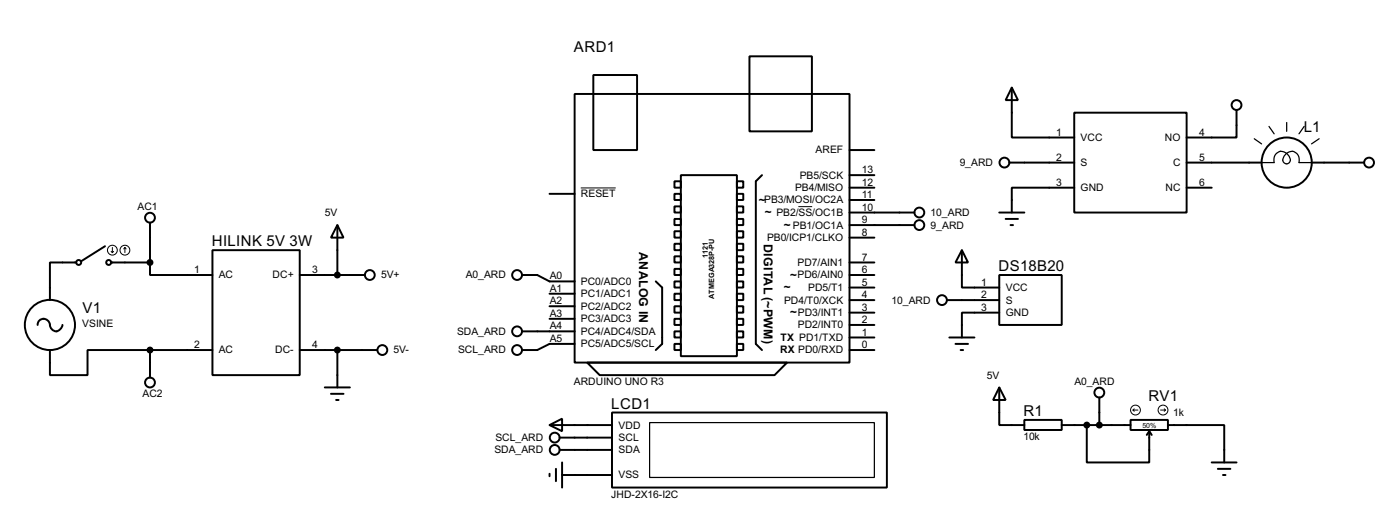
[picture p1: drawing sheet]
<svg xmlns="http://www.w3.org/2000/svg" width="285mm" height="104mm" viewBox="0 0 285 104" stroke-linecap="round" stroke-linejoin="round" font-family="sans-serif">
<g fill="none" stroke="#000" stroke-width=".4">
<path d="M116.9 19.1h55.9v54.6h-55.9zM120.7 15.3h8.9v15.2h-8.9zM152.4 11.5h12.7v15.2h-12.7zM205.8 17.8l1.2 2.6h-2.5zM205.8 17.8v10.2h12.7M111.8 39.4h5.1M137.2 36.9h1.3v1.3h-1.3zM137.2 39.4h1.3v1.3h-1.3zM138.5 35.6h11.4v36.8h-11.4zM149.9 36.9h1.3v1.3h-1.3zM149.9 39.4h1.3v1.3h-1.3zM155 35.6l-1.3 1.3v33l1.3 1.3"/>
<path d="M172.8 38.2h5M172.8 35.6h5M172.8 30.5h5M205.3 33.1h13.2M218.5 22.9h22.8v20.3h-22.8zM218.5 38.2h-12.7v5M241.3 33.1h15.3M241.3 38.2h5.1M251.5 22.4v5.6h-10.2M266.7 33.1h10.7M15.5 53.4h-5.3v7.6M21.4 50.1l-4.9 3"/>
<path d="M22.6 53.4h7.9M30.5 53.4v2.5h12.7M30.5 45.3v8.1M43.2 50.9h17.8v25.4h-17.8zM61 55.9h13.2M68.6 45.8l1.3 2.5h-2.6zM68.6 45.8v10.1M106.2 55.9h3.1l2.5 1.3h5.1M111.8 59.7h5.1M133.4 57.2l1.3 1.3v11.4l-1.3 1.3M137.2 42h1.3v1.2h-1.3zM137.2 44.5h1.3v1.3h-1.3z"/>
<path d="M137.2 47h1.3v1.3h-1.3zM137.2 49.6h1.3v1.3h-1.3zM137.2 52.1h1.3v1.3h-1.3zM137.2 54.7h1.3v1.2h-1.3zM137.2 57.2h1.3v1.3h-1.3zM137.2 59.7h1.3v1.3h-1.3zM149.9 42h1.3v1.2h-1.3zM149.9 44.5h1.3v1.3h-1.3zM149.9 47h1.3v1.3h-1.3zM149.9 49.6h1.3v1.3h-1.3zM149.9 52.1h1.3v1.3h-1.3zM149.9 54.7h1.3v1.2h-1.3z"/>
<path d="M149.9 57.2h1.3v1.3h-1.3zM149.9 59.7h1.3v1.3h-1.3zM172.8 45.8h13.2M172.8 43.2h13.2M172.8 53.4h5M172.8 55.9h5M172.8 58.5h5M172.8 48.3h5M172.8 40.7h5M195.6 50.9l1.3 2.5h-2.6zM195.6 50.9v7.6h7.6M203.2 55.9h12.7v10.2h-12.7z"/>
<path d="M203.2 43.2h5.1M204.5 44.5h2.5M205.5 45.8h.5M7.7 66.1a1.3 1.3 0 0 1 1.4-1.3 1.3 1.3 0 0 1 1.1 1.6 1.26 1.26 0 0 0 1.4 .9 1.26 1.26 0 0 0 1.1-1.2M10.2 71.2v5.1h7.6v-5.1h12.7M30.5 71.2h12.7M30.5 71.2v5.6M61 71.2h15.7M66.1 78.8h5.1M68.6 71.2v7.6M106.2 67.4h10.7M111.8 64.8h5.1"/>
<path d="M111.8 62.3h5.1M116.9 69.9h-5.1l-2.5 1.3h-3.1M119.4 73.7h40.7l-2.6 2.6h-35.5zM137.2 62.3h1.3v1.3h-1.3zM137.2 64.8h1.3v1.3h-1.3zM137.2 67.4h1.3v1.2h-1.3zM137.2 69.9h1.3v1.3h-1.3zM149.9 62.3h1.3v1.3h-1.3zM149.9 64.8h1.3v1.3h-1.3zM149.9 67.4h1.3v1.2h-1.3zM149.9 69.9h1.3v1.3h-1.3zM172.8 71.2h5"/>
<path d="M172.8 61h5M172.8 68.6h5M172.8 66.1h5M172.8 63.6h5M192.6 61h10.6M193.1 68.6h5.1M194.3 69.9h2.6M195.4 71.2h.5M203.2 78.8l1.3 2.5h-2.5zM203.2 78.8v7.6h5.1M203.2 63.6h-7.6v5M67.3 80.1h2.6"/>
<path d="M68.4 81.3h.5M111.8 86.4l2.5-1.3v2.6zM111.8 86.4h12.7M111.8 96.3v.5M113.1 95.3v2.5M113.8 89h10.7M113.8 91.5h10.7M114.3 96.6h10.2M114.3 94v5.1M124.5 83.9h55.9v15.2h-55.9zM208.3 85.4h7.6v2h-7.6zM215.9 86.4h14"/>
<path d="M221 86.4v7.6h12.7v-6.3M223.6 80.8v5.6M229.9 85.4h7.6v2h-7.6zM233.7 87.7l-.5 .7M233.7 87.7l.5 .7M237.5 86.4h11.5v7.6M246.4 94h5.1M247.7 95.3h2.5M248.7 96.6h.5"/>
<circle cx="204.2" cy="33.1" r="1"/>
<circle cx="251.4" cy="21.4" r="1"/>
<circle cx="261.6" cy="33.1" r="5.1"/>
<circle cx="278.4" cy="33.1" r="1"/>
<circle cx="16" cy="53.4" r=".5"/>
<circle cx="22.1" cy="53.4" r=".5"/>
<circle cx="30.5" cy="44.3" r="1"/>
<circle cx="75.2" cy="55.9" r="1"/>
<circle cx="105.1" cy="55.9" r="1"/>
<circle cx="186.9" cy="43.2" r="1"/>
<circle cx="186.9" cy="45.8" r="1"/>
<circle cx="10.1" cy="66.1" r="5.1"/>
<circle cx="30.5" cy="77.8" r="1"/>
<circle cx="77.7" cy="71.2" r="1"/>
<circle cx="105.1" cy="67.4" r="1"/>
<circle cx="105.1" cy="71.2" r="1"/>
<circle cx="191.5" cy="61" r="1"/>
<circle cx="223.5" cy="79.8" r="1"/>
<circle cx="112.8" cy="91.5" r="1"/>
<circle cx="112.8" cy="89" r="1"/>
</g>
<g fill="none" stroke="#000" stroke-width=".2">
<path d="M118.1 38.2h7.1M22.6 51.1l.3 .3M22.9 50.3v1.1M23.1 51.1l-.2 .3M25.4 50.3l-.2 .3M25.4 50.3l.3 .3M25.4 50.3v1.1M162.4 42h2.8M230.4 83.4h1M230.4 83.4l.3 .2M230.7 83.1l-.3 .3M236 83.4h1"/>
<path d="M236.8 83.1l.2 .3M237 83.4l-.2 .2"/>
<circle cx="22.8" cy="50.9" r="1"/>
<circle cx="25.4" cy="50.9" r="1"/>
<circle cx="230.9" cy="83.4" r="1"/>
<circle cx="236.5" cy="83.4" r="1"/>
</g>
<g fill="#000" stroke="#000" stroke-width=".4">
<circle cx="30.5" cy="53.4" r=".5"/>
<circle cx="68.6" cy="55.9" r=".5"/>
<circle cx="30.5" cy="71.2" r=".5"/>
<circle cx="68.6" cy="71.2" r=".5"/>
<circle cx="221" cy="86.4" r=".5"/>
<circle cx="223.5" cy="86.4" r=".5"/>
</g>
<path d="M255.1 28.2l1.5 1.1M256.6 33.1h2.5a1.66 1.66 0 0 1 .9-2.2 1.66 1.66 0 0 1 2.2 1 .83 .83 0 0 1 0 1.1 .83 .83 0 0 1-1.2 0 .83 .83 0 0 1 .1-1.1 1.66 1.66 0 0 1 2.8-.5l.3 1v.7h2.5M258.1 25.7l1 1.5M261.7 24.9v1.8M265.2 25.7l-1 1.5M268.3 28.2l-1.6 1.1M132.1 85.9h45.7v11.2h-45.7z" fill="none" stroke="#000" stroke-width=".25"/>
<g font-size="3.4">
<text x="116.7" y="10.6">ARD1</text>
<text x="265.1" y="26.8">L1</text>
<text x="43.1" y="50.1">HILINK 5V 3W</text>
<text x="203.1" y="55.1">DS18B20</text>
<text x="16.8" y="63.6">V1</text>
<text x="124.3" y="83.1">LCD1</text>
<text x="233.6" y="81.6">RV1</text>
<text x="208.2" y="84.6">R1</text>
</g>
<g font-size="2.8">
<text x="130" y="51.3" transform="rotate(90 130 51.3)">ANALOG IN</text>
<text x="155.3" y="49.6" transform="rotate(90 155.3 49.6)">DIGITAL (~PWM)</text>
</g>
<g font-size="2.7">
<text x="154.3" y="41.4">~</text>
<text x="155.6" y="43.9">~</text>
<text x="159.4" y="46.5">~</text>
<text x="159.4" y="59.2">~</text>
<text x="160.7" y="56.7">~</text>
<text x="160.7" y="64.3">~</text>
</g>
<g font-size="2.4">
<text x="214.8" y="27.5">1</text>
<text x="219.7" y="28.7">VCC</text>
<text x="236.9" y="28.7">NO</text>
<text x="243.9" y="27.5">4</text>
<text x="165.8" y="31.2">AREF</text>
<text x="175.3" y="35.2">13</text>
<text x="195.2" y="33.8">9_ARD</text>
<text x="214.8" y="32.6">2</text>
<text x="219.7" y="33.8">S</text>
<text x="238.5" y="33.8">C</text>
<text x="243.9" y="32.6">5</text>
<text x="118.1" y="40.1">RESET</text>
<text x="155.4" y="41.4">PB3/MOSI/OC2A</text>
<text x="161.7" y="38.9">PB4/MISO</text>
<text x="162.6" y="36.3">PB5/SCK</text>
<text x="175.3" y="40.2">11</text>
<text x="175.3" y="37.7">12</text>
<text x="214.8" y="37.7">3</text>
<text x="219.7" y="38.9">GND</text>
<text x="237" y="38.9">NC</text>
<text x="243.9" y="37.7">6</text>
<text x="28" y="42.7">AC1</text>
<text x="66.1" y="43.9">5V</text>
<text x="157.9" y="43.9">PB2/SS/OC1B</text>
<text x="161.2" y="46.5">PB1/OC1A</text>
<text x="175.3" y="47.9">8</text>
<text x="175.3" y="45.4">9</text>
<text x="175.3" y="42.8">10</text>
<text x="189.3" y="46.5">9_ARD</text>
<text x="189.3" y="43.9">10_ARD</text>
<text x="156" y="49">PB0/ICP1/CLKO</text>
<text x="175.3" y="53">7</text>
<text x="39.5" y="55.5">1</text>
<text x="44.5" y="56.6">AC</text>
<text x="55.4" y="56.6">DC+</text>
<text x="63.5" y="55.5">3</text>
<text x="77.5" y="56.6">5V+</text>
<text x="94.7" y="56.6">A0_ARD</text>
<text x="111.8" y="59.3">A1</text>
<text x="111.8" y="56.8">A0</text>
<text x="118.1" y="57.9">PC0/ADC0</text>
<text x="162.2" y="56.6">PD6/AIN0</text>
<text x="162.2" y="54.1">PD7/AIN1</text>
<text x="164.3" y="59.2">PD5/T1</text>
<text x="175.3" y="58.1">5</text>
<text x="175.3" y="55.5">6</text>
<text x="199.5" y="58.1">1</text>
<text x="204.5" y="59.2">VCC</text>
<text x="111.8" y="64.4">A3</text>
<text x="111.8" y="61.9">A2</text>
<text x="118.1" y="65.5">PC3/ADC3</text>
<text x="118.1" y="63">PC2/ADC2</text>
<text x="118.1" y="60.4">PC1/ADC1</text>
<text x="159.4" y="61.7">PD4/T0/XCK</text>
<text x="162.2" y="64.3">PD3/INT1</text>
<text x="175.3" y="65.7">2</text>
<text x="175.3" y="63.2">3</text>
<text x="175.3" y="60.6">4</text>
<text x="181.3" y="61.7">10_ARD</text>
<text x="199.5" y="60.6">2</text>
<text x="199.5" y="63.2">3</text>
<text x="204.5" y="61.7">S</text>
<text x="204.5" y="64.3">GND</text>
<text x="16.7" y="66.5">VSINE</text>
<text x="39.5" y="70.8">2</text>
<text x="44.5" y="71.9">AC</text>
<text x="55.9" y="71.9">DC-</text>
<text x="63.5" y="70.8">4</text>
<text x="80" y="71.9">5V-</text>
<text x="92.9" y="68.1">SDA_ARD</text>
<text x="93.1" y="71.9">SCL_ARD</text>
<text x="111.8" y="69.5">A5</text>
<text x="111.8" y="67">A4</text>
<text x="118.1" y="70.6">PC5/ADC5/SCL</text>
<text x="118.1" y="68.1">PC4/ADC4/SDA</text>
<text x="158.6" y="71.9">RX PD0/RXD</text>
<text x="158.7" y="69.3">TX PD1/TXD</text>
<text x="162.2" y="66.8">PD2/INT0</text>
<text x="175.3" y="70.8">0</text>
<text x="175.3" y="68.2">1</text>
<text x="200.7" y="77">5V</text>
<text x="29" y="80.8">AC2</text>
<text x="116.7" y="78.4">ARDUINO UNO R3</text>
<text x="218.5" y="78.2">A0_ARD</text>
<text x="100.7" y="89.7">SCL_ARD</text>
<text x="125.8" y="89.7">SCL</text>
<text x="125.8" y="87.1">VDD</text>
<text x="208.1" y="89.5">10k</text>
<text x="238.6" y="84.6">1k</text>
<text x="100.5" y="92.2">SDA_ARD</text>
<text x="125.8" y="92.2">SDA</text>
<text x="124.3" y="101.2">JHD-2X16-I2C</text>
<text x="125.8" y="97.3">VSS</text>
</g>
<g font-size="1.7">
<text x="143.9" y="52.4" transform="rotate(-90 143.9 52.4)">1121</text>
<text x="145.3" y="60.7" transform="rotate(-90 145.3 60.7)">ATMEGA328P-PU</text>
</g>
<text font-size="1.6" x="232.3" y="86.9">50%</text>
</svg>
